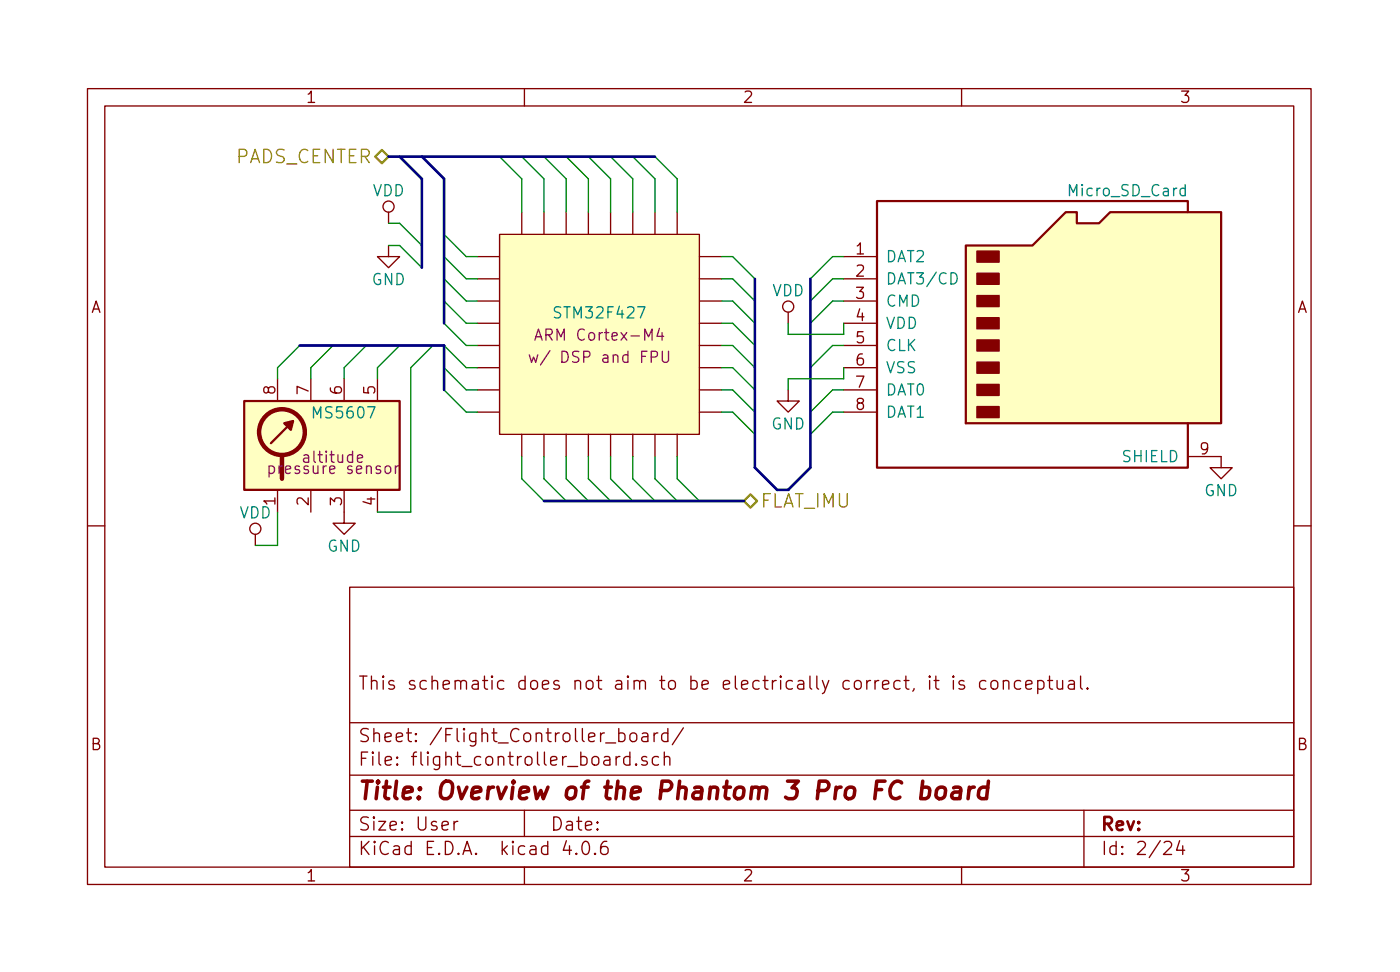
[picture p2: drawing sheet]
<svg xmlns="http://www.w3.org/2000/svg" width="160mm" height="111mm" viewBox="0 0 160 111" stroke-linecap="round" stroke-linejoin="round" font-family="sans-serif">
<g fill="none" stroke="#840000" stroke-width=".15">
<path d="M10 10.1h140v91h-140zM12 12.1h136v87h-136zM60 10.1v2M110 10.1v2M44.4 28.1v1.2h1.3l-1.3 1.3-1.2-1.3h1.2M44.4 24.3v1.2M54.6 29.3h2.5M54.6 31.9h2.5M54.6 34.4h2.5M54.6 37h2.5M54.6 39.5h2.5M57.1 26.8h22.9v22.9h-22.9z"/>
<path d="M59.7 24.3v2.5M62.2 24.3v2.5M64.8 24.3v2.5M67.3 24.3v2.5M69.8 24.3v2.5M72.4 24.3v2.5M74.9 24.3v2.5M77.5 24.3v2.5M80 29.3h2.5M80 31.9h2.5M80 34.4h2.5M80 37h2.5"/>
<path d="M80 39.5h2.5M90.2 35.7v1.3M96.5 29.3h3.8M96.5 31.9h3.8M96.5 34.4h3.8M96.5 37h3.8M96.5 39.5h3.8M31.7 43.3v2.5M31.7 56v2.5M35.6 43.3v2.5M35.6 56v2.5M39.4 56v3.8h1.2l-1.2 1.3-1.3-1.3h1.3"/>
<path d="M39.4 43.3v2.5M43.2 43.3v2.5M43.2 56v2.5M54.6 42h2.5M54.6 44.6h2.5M54.6 47.1h2.5M59.7 49.7v2.5M62.2 49.7v2.5M64.8 49.7v2.5M67.3 49.7v2.5M69.8 49.7v2.5M72.4 49.7v2.5"/>
<path d="M74.9 49.7v2.5M77.5 49.7v2.5M80 42h2.5M80 44.6h2.5M80 47.1h2.5M90.2 44.6v1.2h1.2l-1.2 1.3-1.3-1.3h1.3M96.5 42h3.8M96.5 44.6h3.8M96.5 47.1h3.8M135.9 52.2h3.8v1.3h1.3l-1.3 1.2-1.3-1.2h1.3M10 60.1h2M29.2 61.1v1.3"/>
<path d="M40 67.1h108v32h-108zM106.3 77.3v.1h.1l-.1-.1v.1M106.3 77.8v1M106.9 77.8h.5M107.1 77.3v1.3l.2 .2h.1M109.1 77.3l-.1 .1h.1v-.1v.1M109.1 77.8v1M110.3 77.9a.37 .37 0 0 0-.6 .1v.1a.54 .54 0 0 0 .6 .3l.1 .1-.1 .2-.2 .1-.4-.1M112.8 77.9l-.5-.1-.2 .3v.6l.2 .1 .5-.1M113.4 77.9a.41 .41 0 0 1 .7 .2v.4a.41 .41 0 0 1-.3 .3 .41 .41 0 0 1-.4-.3zM114.8 77.9a.38 .38 0 0 1 .6 .1v.8M114.8 77.8v1"/>
<path d="M116.8 77.9l-.5-.1-.2 .3v.6l.2 .1 .5-.1M117.3 78.3l.8-.1-.1-.3-.4-.1-.3 .2v.6l.1 .1 .2 .1 .4-.1M118.7 77.9a.48 .48 0 0 1 .7 0v.2v.6a.48 .48 0 0 1-.7 0M118.7 77.8v1.5M119.9 77.8h.5M120.1 77.3v1.3l.2 .2h.1M120.9 77.8v.8l.1 .1a.4 .4 0 0 0 .6 0M121.6 77.8v1M122.3 77.9l.1-.1 .5 .1v.9M122.9 78.2h-.5l-.2 .2 .1 .3 .1 .1 .5-.1M123.6 77.3v1.3l.2 .2M124.4 78.7h.1l-.1 .1-.1-.1h.1v.1"/>
<path d="M148 60.1h2M40 95.6h108M40 92.6h108M40 88.6h108M40 82.6h108M51.9 93.9v1M52.4 93.9l-.3 .1-.2 .2M60 92.6v3M60 99.1v2M64.8 96.1l-.4 1.1h1M65.9 97.6h.1l-.1 .1v-.1v.1M66.7 96.3a.35 .35 0 0 1 .4-.1 .35 .35 0 0 1 .3 .3 .88 .88 0 0 1-.3 1.2h-.2a.9 .9 0 0 1-.2-1.4z"/>
<path d="M68.1 97.6v.1l-.1-.1h.1v.1M69.4 96.2a.59 .59 0 0 0-.7 .6v.6l.1 .2 .2 .1h.3l.2-.1 .1-.5-.2-.3h-.4l-.3 .3M70.8 83.9a.48 .48 0 0 1 .6 0l.1 .2-.1 .6a.48 .48 0 0 1-.6 0M70.9 86.5l-.3 .1-.1 .2M72.1 86.6l-.5-.1-.3 .3 .1 .6 .2 .1 .5-.1M72.1 86v1.5M72.1 83.9a.41 .41 0 0 1 .7 .2v.4a.41 .41 0 0 1-.3 .3 .41 .41 0 0 1-.4-.3zM72.8 87.4v.1l-.1-.1h.1v.1M73.5 83.9l.1-.1 .5 .1v.9M74 86.6a.37 .37 0 0 0-.6 .1v.1a.54 .54 0 0 0 .6 .2l.1 .2-.1 .2-.2 .1-.4-.1M74.1 84.2h-.5l-.2 .2 .1 .3 .1 .1 .5-.1M74.8 83.8v1"/>
<path d="M75.3 83.8l-.3 .1-.2 .2M75.3 86.6l-.4-.1-.3 .3 .1 .6 .2 .1 .4-.1M76 86.6a.38 .38 0 0 1 .6 .1v.8M76 86v1.5M76.4 83.9l-.4-.1-.3 .3 .1 .6 .2 .1 .4-.1M76.4 83.3v1.5M78.2 83.2l-1.3 1.9M110 99.1v2M124 92.6v6.5M133.2 96.3l.2-.1 .5 .1a.37 .37 0 0 1 .1 .5l-.9 .9h.9M135 96.1l-.4 1.1h.9M135.3 96.7v1"/>
<circle cx="44.4" cy="23.6" r=".63"/>
<circle cx="90.2" cy="35.1" r=".63"/>
<circle cx="29.2" cy="60.5" r=".63"/>
</g>
<path d="M105.5 90.1a.65 .65 0 0 1 .8 .1l.1 .2-.2 .7a.67 .67 0 0 1-.9 .1M105.6 89.3l-.3 2M107.3 90.2a.51 .51 0 0 1 .5-.2 .51 .51 0 0 1 .4 .4l-.1 .5a.54 .54 0 0 1-.5 .4 .54 .54 0 0 1-.5-.4v-.5zM109.1 90.1l.2-.1 .6 .1v.2l-.1 1M109.9 90.4l-.2 .2h-.5a.4 .4 0 0 0-.3 .3 .4 .4 0 0 0 .2 .4h.5l.2-.1M110.9 90l-.2 1.3M111.5 90a.54 .54 0 0 0-.7 .4M113 90.1a.7 .7 0 0 0-1 .3l-.1 .5 .1 .2 .3 .2h.3l.3-.1M113.1 89.3l-.2 2" fill="none" stroke="#840000" stroke-width=".41"/>
<path d="M42.9 17.9l.8-.8 .7 .8-.7 .8zM85.1 57.3l.8-.8 .7 .8-.7 .7z" fill="none" stroke="#848400" stroke-width=".25"/>
<g fill="#ffffc2" stroke="#ffffc2" stroke-width=".11">
<path d="M57.1 26.8h22.9v22.9h-22.9z"/>
<path d="M110.5 28.1h7.6l3.8-3.8h1.3v1.2h2.5l1.3-1.2h12.7v24.1h-29.2z"/>
<path d="M27.9 45.8h17.8v10.2h-17.8z"/>
</g>
<path d="M61.2 38.9l.4-1.3 .4 1.3M61.3 38.5h.6M75.4 37.5l-.2 1h.7M75.7 38v.9M40.9 52.4l.6-.1-.1-.2-.3-.1-.2 .2v.6l.2 .1 .3-.1M44.1 53.4a.34 .34 0 0 1 .3-.1 .34 .34 0 0 1 .3 .2v.4a.34 .34 0 0 1-.3 .2 .34 .34 0 0 1-.4-.2zM45.2 53.3v.8M45.6 53.3l-.3 .1-.1 .1M60.6 40.6l.2 .8 .2-.6 .3 .6 .2-.8M75.8 40.2v1l.2 .2h.3l.2-.2v-1" fill="none" stroke="#840084" stroke-width=".15"/>
<path d="M110.5 28.1h7.6l3.8-3.8h1.3v1.2h2.5l1.3-1.2h12.7v24.1h-29.2zM135.9 24.3v-1.3h-35.6v30.5h35.6v-5.1M27.9 45.8h17.8v10.2h-17.8zM33.5 48.1l-2.5 2.6" fill="none" stroke="#840000" stroke-width=".25"/>
<g fill="#840000" stroke="#840000" stroke-width=".15">
<path d="M111.8 46.5h2.5v1.3h-2.5z"/>
<path d="M111.8 43.9h2.5v1.3h-2.5z"/>
<path d="M111.8 41.4h2.5v1.3h-2.5z"/>
<path d="M111.8 38.9h2.5v1.2h-2.5z"/>
<path d="M111.8 36.3h2.5v1.3h-2.5z"/>
<path d="M111.8 33.8h2.5v1.3h-2.5z"/>
<path d="M111.8 31.2h2.5v1.3h-2.5z"/>
<path d="M111.8 28.7h2.5v1.3h-2.5z"/>
</g>
<path d="M108.8 31.2a.66 .66 0 0 1 .7 .4 .66 .66 0 0 1-.2 .8l-.5 .1zM135.6 21.6l-.4-.1-.2 .3v.3l.1 .2 .1 .1 .4-.1M135.6 21.1v1.3" fill="none" stroke="#008484" stroke-width=".15"/>
<g fill="none" stroke="#008400" stroke-width=".15">
<path d="M57.1 17.9l2.6 2.5v3.9M59.7 17.9l2.5 2.5v3.9M62.2 17.9l2.6 2.5v3.9M64.8 17.9l2.5 2.5v3.9M67.3 17.9l2.5 2.5v3.9M69.8 17.9l2.6 2.5v3.9M72.4 17.9l2.5 2.5v3.9M74.9 17.9l2.6 2.5v3.9M34.3 39.5l-2.6 2.5v1.3M38.1 39.5l-2.5 2.5v1.3M41.9 39.5l-2.5 2.5v1.3M44.4 25.5h1.3l2.6 2.6"/>
<path d="M44.4 28.1h1.3l2.6 2.5M45.7 39.5l-2.5 2.5v1.3M49.5 39.5l-2.5 2.5v16.5h-3.8M50.8 39.5l2.5 2.5h1.3M50.8 37l2.5 2.5h1.3M50.8 34.4l2.5 2.6h1.3M50.8 31.9l2.5 2.5h1.3M50.8 29.3l2.5 2.6h1.3M50.8 26.8l2.5 2.5h1.3M82.5 29.3h1.3l2.6 2.6M82.5 31.9h1.3l2.6 2.5M82.5 34.4h1.3l2.6 2.6"/>
<path d="M82.5 37h1.3l2.6 2.5M82.5 39.5h1.3l2.6 2.5M90.2 37v1.2h6.3v-1.2M96.5 29.3h-1.3l-2.5 2.6M96.5 31.9h-1.3l-2.5 2.5M96.5 34.4h-1.3l-2.5 2.6M96.5 39.5h-1.3l-2.5 2.5M31.7 58.5v3.9h-2.5M50.8 44.6l2.5 2.5h1.3M50.8 42l2.5 2.6h1.3M59.7 52.2v2.5l2.5 2.6M62.2 52.2v2.5l2.6 2.6"/>
<path d="M64.8 52.2v2.5l2.5 2.6M67.3 52.2v2.5l2.5 2.6M69.8 52.2v2.5l2.6 2.6M72.4 52.2v2.5l2.5 2.6M74.9 52.2v2.5l2.6 2.6M77.5 52.2v2.5l2.5 2.6M82.5 42h1.3l2.6 2.6M82.5 44.6h1.3l2.6 2.5M82.5 47.1h1.3l2.6 2.6M96.5 44.6h-1.3l-2.5 2.5M96.5 47.1h-1.3l-2.5 2.6M96.5 42v1.3h-6.3v1.3"/>
</g>
<path d="M44.4 17.9h30.5M45.7 17.9l2.6 2.5v10.2M48.3 17.9l2.5 2.5v16.6M34.3 39.5h16.5v5.1M86.4 31.9v21.6l2.5 2.5M92.7 31.9v21.6l-2.5 2.5M62.2 57.3h22.9" fill="none" stroke="#000084" stroke-width=".3"/>
<g fill="none" stroke="#840000" stroke-width=".51">
<path d="M32.3 52.2v2.5"/>
<circle cx="32.3" cy="49.4" r="2.62"/>
</g>
<path d="M32.5 48.4l1-.3-.2 1z" fill="#840000" stroke="#840000" stroke-width=".25"/>
<text font-size="2.8" fill="#840000" x="41" y="91.4">Title: Overview of the Phantom 3 Pro FC board</text>
<text font-size="2.1" fill="#848400" x="26.7" y="18.7">PADS_CENTER</text>
<text font-size="2.1" fill="#000084" x="87" y="58">FLAT_IMU</text>
<g font-size="2.1" fill="#840000">
<text x="41" y="78.9">This schematic does not aim to be electrically correct, it is conceptual.</text>
<text x="41" y="87.6">File: flight_controller_board.sch</text>
<text x="41" y="84.9">Sheet: /Flight_Controller_board/</text>
<text x="41" y="95">Size: User</text>
<text x="63" y="95">Date:</text>
<text x="126" y="95">Rev:</text>
<text x="41" y="97.8">KiCad E.D.A. kicad 4.0.6</text>
<text x="126" y="97.8">Id: 2/24</text>
</g>
<g font-size="1.8" fill="#840000">
<text x="35" y="11.8">1</text>
<text x="85" y="11.8">2</text>
<text x="135" y="11.8">3</text>
<text x="97.9" y="29.1">1</text>
<text x="10.4" y="35.8">A</text>
<text x="97.9" y="31.6">2</text>
<text x="97.9" y="34.2">3</text>
<text x="148.4" y="35.8">A</text>
<text x="97.9" y="36.7">4</text>
<text x="97.9" y="39.2">5</text>
<text x="97.9" y="41.8">6</text>
<text x="31.5" y="45.1" transform="rotate(-90 31.5 45.1)">8</text>
<text x="35.3" y="45.1" transform="rotate(-90 35.3 45.1)">7</text>
<text x="39.1" y="45.1" transform="rotate(-90 39.1 45.1)">6</text>
<text x="42.9" y="45.1" transform="rotate(-90 42.9 45.1)">5</text>
<text x="97.9" y="44.3">7</text>
<text x="97.9" y="46.9">8</text>
<text x="137.3" y="51.9">9</text>
<text x="31.5" y="57.8" transform="rotate(-90 31.5 57.8)">1</text>
<text x="35.3" y="57.8" transform="rotate(-90 35.3 57.8)">2</text>
<text x="39.1" y="57.8" transform="rotate(-90 39.1 57.8)">3</text>
<text x="42.9" y="57.8" transform="rotate(-90 42.9 57.8)">4</text>
<text x="10.4" y="85.8">B</text>
<text x="148.4" y="85.8">B</text>
<text x="35" y="100.8">1</text>
<text x="85" y="100.8">2</text>
<text x="135" y="100.8">3</text>
</g>
<g font-size="1.8" fill="#008484">
<text x="42.6" y="22.4">VDD</text>
<text x="122.4" y="22.4">Micro_SD_Card</text>
<text x="101.3" y="30">DAT2</text>
<text x="42.5" y="32.6">GND</text>
<text x="88.3" y="33.9">VDD</text>
<text x="101.3" y="32.5">DAT3/CD</text>
<text x="101.3" y="35.1">CMD</text>
<text x="63.7" y="36.4">STM32F427</text>
<text x="101.3" y="37.6">VDD</text>
<text x="101.3" y="40.1">CLK</text>
<text x="36" y="47.8">MS5607</text>
<text x="101.3" y="42.7">VSS</text>
<text x="101.3" y="45.2">DAT0</text>
<text x="101.3" y="47.8">DAT1</text>
<text x="88.2" y="49.1">GND</text>
<text x="128.4" y="52.8">SHIELD</text>
<text x="27.4" y="59.3">VDD</text>
<text x="137.7" y="56.7">GND</text>
<text x="37.4" y="63.1">GND</text>
</g>
<g font-size="1.8" fill="#840084">
<text x="61.7" y="41.5">w/ DSP and FPU</text>
<text x="62" y="38.9">ARM Cortex-M4</text>
<text x="35" y="52.9">altitude</text>
<text x="31.2" y="54.2">pressure sensor</text>
</g>
</svg>
